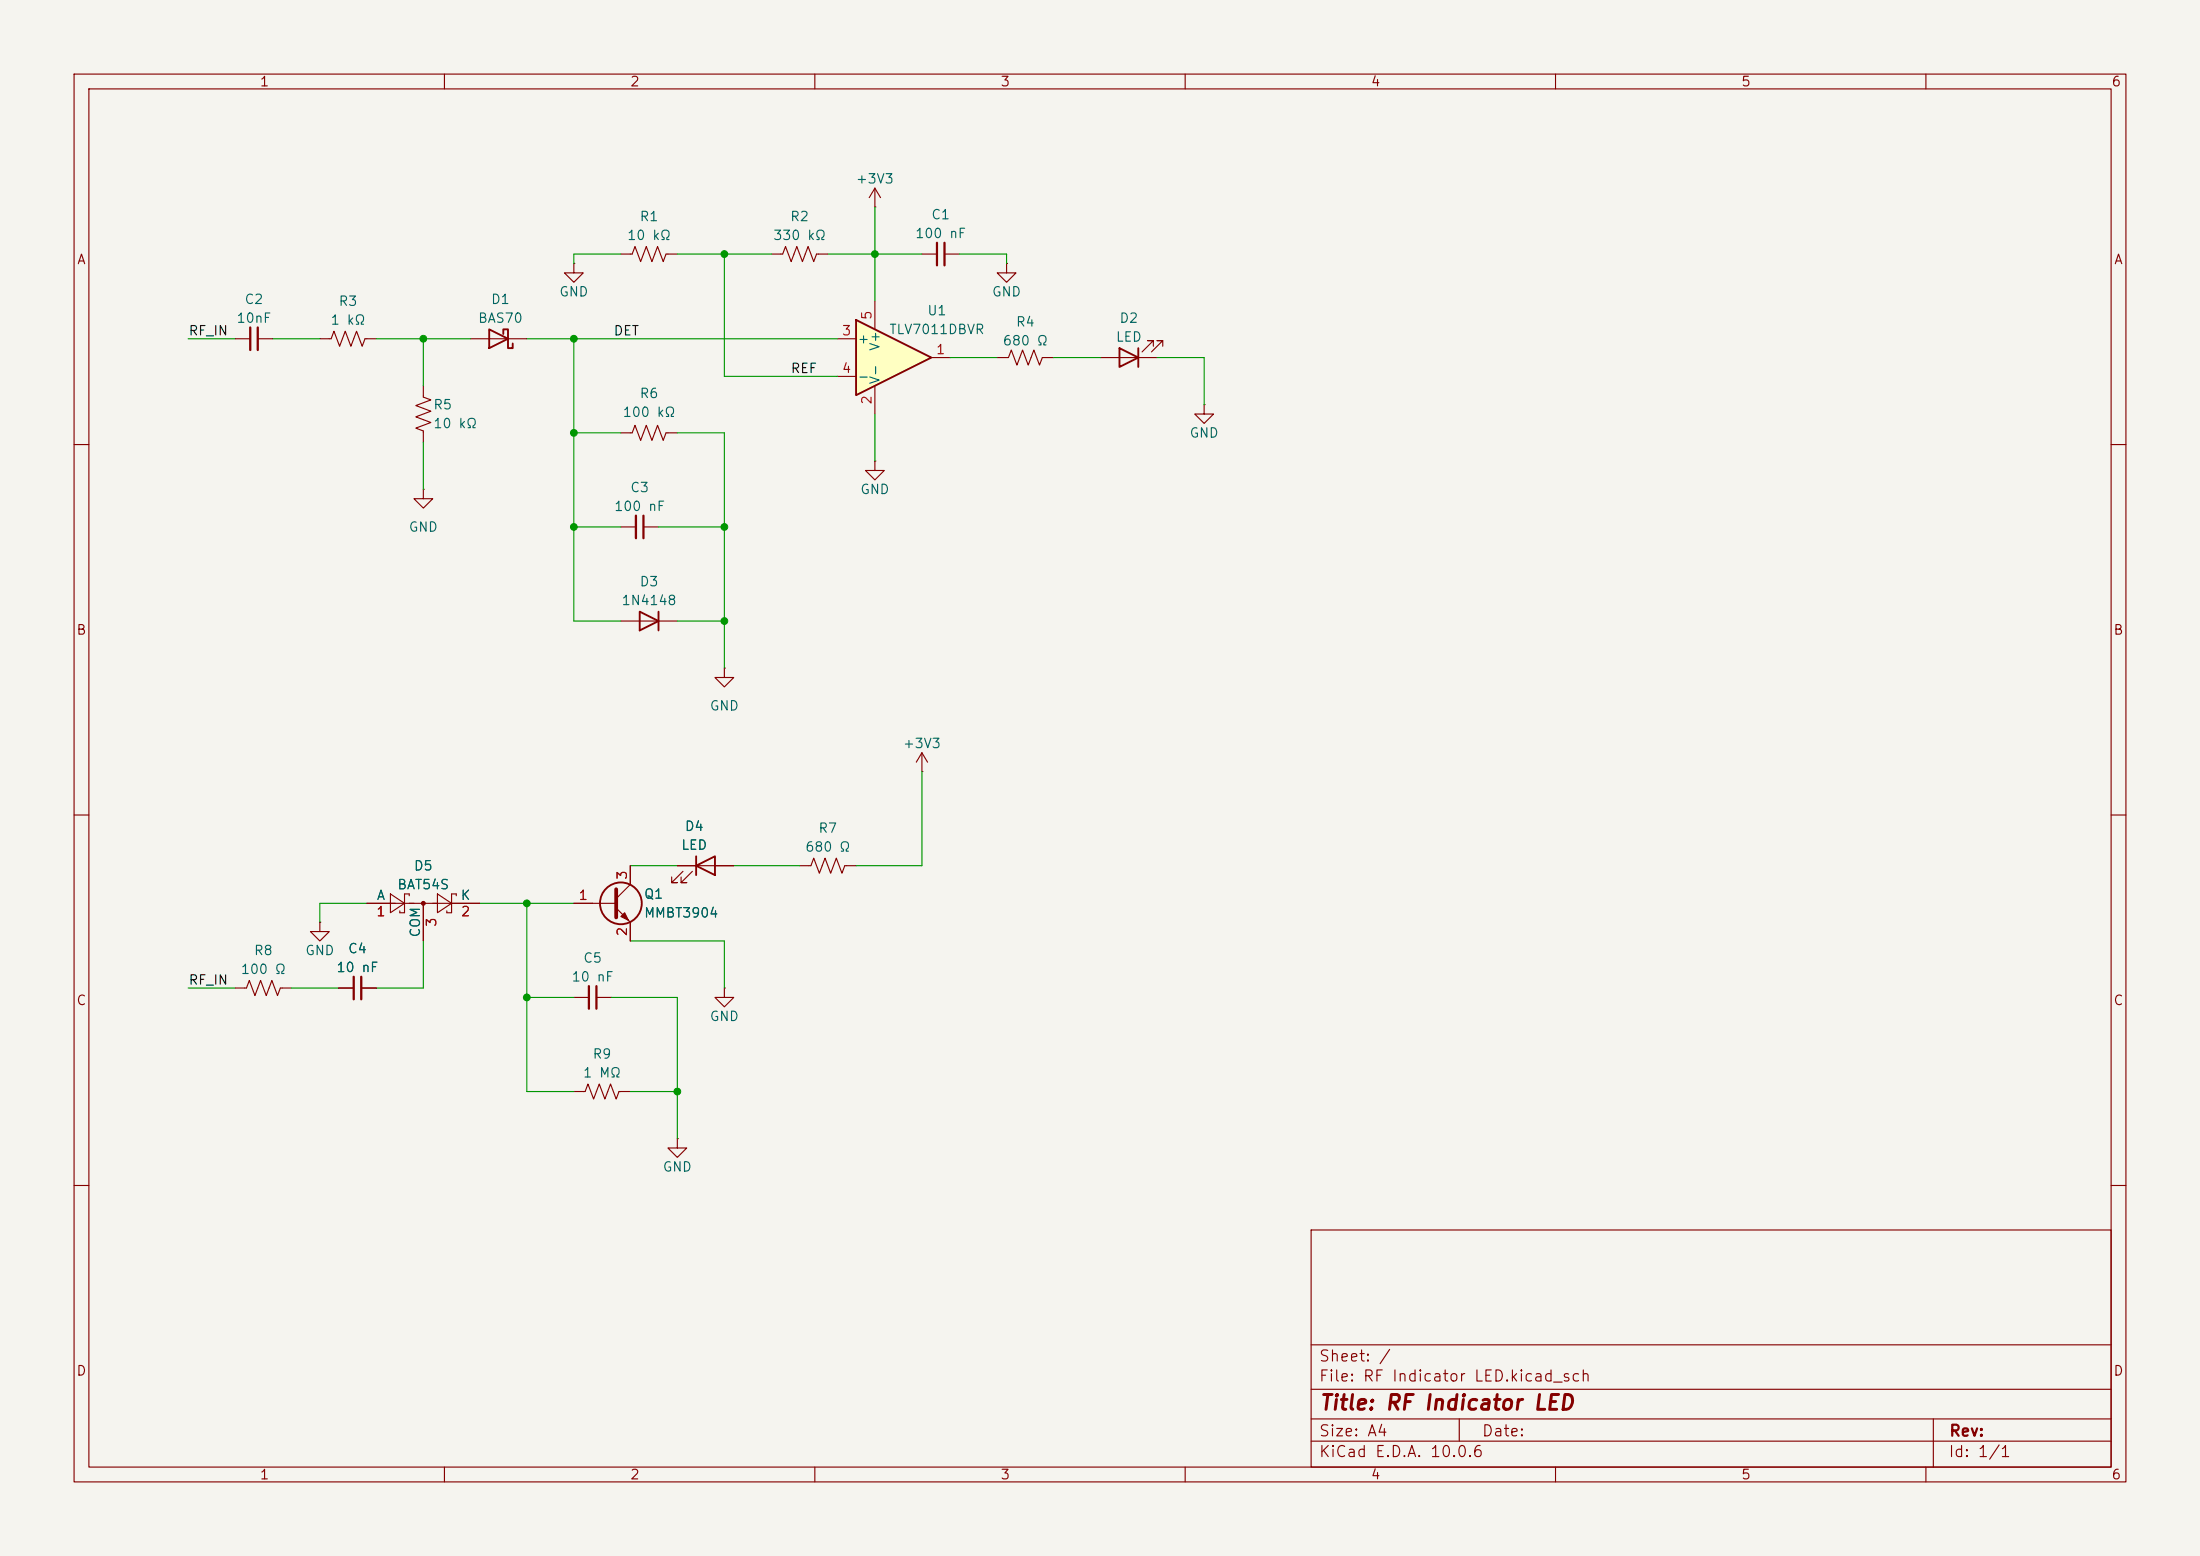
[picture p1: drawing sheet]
<svg xmlns="http://www.w3.org/2000/svg" width="297mm" height="210mm" viewBox="0 0 297 210" stroke-linecap="round" stroke-linejoin="round" font-family="sans-serif">
<path d="M0 0h297v210h-297z" fill="#f5f4ef" stroke="#f5f4ef" stroke-width=".14"/>
<g fill="none" stroke="#840000" stroke-width=".15">
<path d="M10 10h277v190h-277zM12 12h273v186h-273zM60 10v2M110 10v2M160 10v2M210 10v2M260 10v2M118.1 27.9h.1M118.1 25.4l-.8 1.3M118.1 25.4l.8 1.3M118.1 25.4v2.5M124.5 34.3h2"/>
<path d="M127.5 34.3h2M135.9 35.6v1.2h1.3l-1.3 1.3-1.3-1.3h1.3M135.9 35.6h.1M31.7 45.7h2.1M34.8 45.7h2M43.2 45.7h1.5l.4-1 .7 2 .8-2 .8 2 .7-2 .8 2 .4-1h1.5M57.1 52.1v1.5l1.1 .4-2.1 .7 2.1 .8-2.1 .8 2.1 .7-2.1 .8 1 .4v1.5M63.5 45.7h7.6M134.6 48.3h1.5l.4-1.1 .8 2.1 .7-2.1 .8 2.1 .8-2.1 .7 2.1 .4-1h1.5M148.6 48.3h7.6M155.7 46.7v-.7h-.8h.8l-1.5 1.5M157 46.7v-.7h-.8h.8l-1.6 1.5"/>
<path d="M162.6 54.6v1.3h1.2l-1.2 1.3-1.3-1.3h1.3M162.6 54.6h.1M10 60h2M57.1 66v1.3h1.3l-1.3 1.3-1.2-1.3h1.2M57.1 66h.1M285 60h2M83.8 83.8h7.6M97.8 90.2v1.2h1.3l-1.3 1.3-1.3-1.3h1.3M97.8 90.2h.1M10 110h2M85.1 116.8v2.6l-1.9 1.9M91.4 116.8h7.7"/>
<path d="M92.2 117.6l-1.5 1.5h.7h-.7v-.7M93.5 117.6l-1.6 1.5h.8h-.8v-.7M107.9 116.8h1.6l.4-1 .7 2.1 .8-2.1 .7 2.1 .8-2.1 .8 2.1 .3-1.1h1.6M124.5 104.1h.1M124.5 101.6l-.8 1.3M124.5 101.6l.7 1.3M124.5 101.6v2.5M285 110h2M43.2 124.5v1.2h1.2l-1.2 1.3-1.3-1.3h1.3M43.2 124.5h.1M45.7 133.4h2.1M48.8 133.4h2"/>
<path d="M49.5 121.9h15.3M52.7 120.7l1.9 1.2-1.9 1.3zM55.2 120.9v-.2h-.6v2.5h-.6v-.3M57.1 121.9v5.1M59.1 120.7l1.9 1.2-1.9 1.3zM61.6 120.9v-.2h-.6v2.5h-.7v-.3M77.5 121.9h5.7M77.5 134.6h2M80.5 134.6h2M83.2 122.6l1.9 1.9v2.5M97.8 133.4v1.2h1.3l-1.3 1.3-1.3-1.3h1.3M97.8 133.4h.1"/>
<path d="M77.5 147.3h1.5l.4-1 .7 2 .8-2 .8 2 .7-2 .8 2 .4-1h1.5M91.4 153.7v1.2h1.3l-1.3 1.3-1.2-1.3h1.2M91.4 153.7h.1M10 160h2M177 166h108v32h-108zM285 160h2M60 198v2M110 198v2M160 198v2M177 194.5h108M177 191.5h108M177 187.5h108"/>
<path d="M177 181.5h108M197 191.5v3M210 198v2M260 198v2M261 191.5v6.5"/>
</g>
<g fill="none" stroke="#840000" stroke-width=".25">
<path d="M66 44.5l2.6 1.2-2.6 1.3zM67.9 45.1v-.6h.7v2.5h.6v-.6M151.1 47l2.6 1.3-2.6 1.2zM153.7 47v2.5M86.4 82.6l2.5 1.2-2.5 1.3zM88.9 82.6v2.5M94 116.8l2.5-1.2v2.5zM94 115.6v2.5"/>
<circle cx="83.8" cy="121.9" r="2.82"/>
</g>
<path d="M126.5 32.8v3M127.5 32.8v3M33.8 44.2v3M34.8 44.2v3M47.8 131.8v3.1M48.8 131.8v3.1M79.5 133.1v3M80.5 133.1v3" fill="none" stroke="#840000" stroke-width=".3"/>
<g fill="#840000" stroke="#840000" stroke-width=".15">
<path d="M84.3 123.2l.5 1-1-.5z"/>
<circle cx="57.1" cy="121.9" r=".25"/>
</g>
<path d="M83.2 120v3.8" fill="none" stroke="#840000" stroke-width=".51"/>
<path d="M115.6 43.2l10.1 5.1-10.1 5z" fill="#ffffc2"/>
<path d="M115.6 43.2l10.1 5.1-10.1 5z" fill="none" stroke="#840000" stroke-width=".25"/>
<g fill="none" stroke="#840000" stroke-width=".15">
<path d="M77.5 35.6v1.2h1.2l-1.2 1.3-1.3-1.3h1.3M77.5 35.6h.1M83.8 34.3h1.5l.4-1 .8 2 .7-2 .8 2 .8-2 .7 2 .4-1h1.5M104.1 34.3h1.6l.3-1 .8 2 .8-2 .7 2 .8-2 .8 2 .3-1h1.6M83.8 58.4h1.5l.4-1 .8 2 .7-2 .8 2 .8-2 .7 2 .4-1h1.5M113 45.7h2.6M113 50.8h2.6M118.1 40.6v3.9M118.1 52.1v3.8M125.7 48.3h2.6M83.8 71.1h2.1M86.9 71.1h2"/>
<path d="M118.1 62.2v1.3h1.3l-1.3 1.3-1.3-1.3h1.3M118.1 62.2h.1M85.1 116.8v2.6M91.4 116.8h2.6M96.5 116.8h2.6M31.7 133.4h1.6l.4-1.1 .7 2.1 .8-2.1 .7 2.1 .8-2.1 .8 2.1 .3-1h1.6M45.7 133.4h2.1M48.8 133.4h2M49.5 121.9h3.8M57.1 121.9v5.1M61 121.9h3.8M77.5 121.9h2.5"/>
<path d="M85.1 124.5v2.5"/>
</g>
<path d="M85.9 69.6v3M86.9 69.6v3" fill="none" stroke="#840000" stroke-width=".3"/>
<g fill="none" stroke="#009600" stroke-width=".15">
<path d="M83.8 34.3h-6.3v1.3M91.4 34.3h12.7M97.8 34.3v16.5h15.2M111.8 34.3h12.7M118.1 27.9v12.7M129.5 34.3h6.4v1.3M25.4 45.7h6.3M36.8 45.7h6.4M50.8 45.7h12.7M57.1 45.7v6.4M57.1 59.7v6.3M71.1 45.7h41.9"/>
<path d="M77.5 45.7v38.1h6.3M77.5 58.4h6.3M91.4 58.4h6.4v31.8M118.1 55.9v6.3M128.3 48.3h6.3M142.2 48.3h6.4M156.2 48.3h6.4v6.3M77.5 71.1h6.3M88.9 71.1h8.9M91.4 83.8h6.4M85.1 116.8h6.3M99.1 116.8h8.8"/>
<path d="M124.5 104.1v12.7h-8.9M25.4 133.4h6.3M39.4 133.4h6.3M49.5 121.9h-6.3v2.6M57.1 127v6.4h-6.3M64.8 121.9h12.7M71.1 121.9v25.4h6.4M71.1 134.6h6.4M82.5 134.6h8.9v19.1M85.1 127h12.7v6.4M85.1 147.3h6.3"/>
</g>
<g fill="#009600" stroke="#009600" stroke-width=".14">
<circle cx="71.1" cy="121.9" r=".46"/>
<circle cx="91.4" cy="147.3" r=".46"/>
<circle cx="71.1" cy="134.6" r=".46"/>
<circle cx="77.5" cy="71.1" r=".46"/>
<circle cx="77.5" cy="45.7" r=".46"/>
<circle cx="77.5" cy="58.4" r=".46"/>
<circle cx="97.8" cy="83.8" r=".46"/>
<circle cx="97.8" cy="71.1" r=".46"/>
<circle cx="97.8" cy="34.3" r=".46"/>
<circle cx="118.1" cy="34.3" r=".46"/>
<circle cx="57.1" cy="45.7" r=".46"/>
</g>
<text font-size="2" fill="#840000" x="178" y="190.8">Title: RF Indicator LED</text>
<g font-size="1.5" fill="#840000">
<text x="178" y="184.1">Sheet: /</text>
<text x="178" y="186.8">File: RF Indicator LED.kicad_sch</text>
<text x="178" y="197">KiCad E.D.A. 10.0.6</text>
<text x="178" y="194.2">Size: A4</text>
<text x="200" y="194.2">Date:</text>
<text x="263" y="197">Id: 1/1</text>
<text x="263" y="194.2">Rev:</text>
</g>
<g font-size="1.3" fill="#840000">
<text x="35" y="12">1</text>
<text x="85" y="12">2</text>
<text x="135" y="12">3</text>
<text x="185" y="12">4</text>
<text x="235" y="12">5</text>
<text x="285" y="12">6</text>
<text x="10.3" y="36">A</text>
<text x="285.3" y="36">A</text>
<text x="10.2" y="86">B</text>
<text x="285.2" y="86">B</text>
<text x="10.2" y="136">C</text>
<text x="285.2" y="136">C</text>
<text x="10.2" y="186">D</text>
<text x="285.2" y="186">D</text>
<text x="35" y="200">1</text>
<text x="85" y="200">2</text>
<text x="135" y="200">3</text>
<text x="185" y="200">4</text>
<text x="235" y="200">5</text>
<text x="285" y="200">6</text>
</g>
<g font-size="1.3" fill="#006464">
<text x="115.4" y="25.1">+3V3</text>
<text x="125.6" y="29.9">C1</text>
<text x="84.6" y="32.7">10 kΩ</text>
<text x="86.3" y="30.2">R1</text>
<text x="104.3" y="32.7">330 kΩ</text>
<text x="106.6" y="30.2">R2</text>
<text x="123.5" y="32.5">100 nF</text>
<text x="32.9" y="41.3">C2</text>
<text x="45.6" y="41.6">R3</text>
<text x="66.2" y="41.3">D1</text>
<text x="75.4" y="40.3">GND</text>
<text x="133.8" y="40.3">GND</text>
<text x="31.8" y="43.9">10nF</text>
<text x="44.5" y="44.1">1 kΩ</text>
<text x="64.4" y="43.9">BAS70</text>
<text x="115.7" y="46.7">+</text>
<text x="119.1" y="47.5" transform="rotate(-90 119.1 47.5)">V+</text>
<text x="120" y="45.4">TLV7011DBVR</text>
<text x="125.1" y="42.9">U1</text>
<text x="135.3" y="46.9">680 Ω</text>
<text x="137.1" y="44.4">R4</text>
<text x="150.5" y="46.4">LED</text>
<text x="151" y="43.9">D2</text>
<text x="115.7" y="51.8">-</text>
<text x="119.1" y="52" transform="rotate(-90 119.1 52)">V-</text>
<text x="58.4" y="55.6">R5</text>
<text x="58.4" y="58.1">10 kΩ</text>
<text x="84" y="56.6">100 kΩ</text>
<text x="86.3" y="54">R6</text>
<text x="160.5" y="59.4">GND</text>
<text x="82.8" y="69.3">100 nF</text>
<text x="85" y="66.7">C3</text>
<text x="116" y="67">GND</text>
<text x="55.1" y="72.1">GND</text>
<text x="83.8" y="82">1N4148</text>
<text x="86.3" y="79.4">D3</text>
<text x="95.7" y="96.2">GND</text>
<text x="121.8" y="101.3">+3V3</text>
<text x="92.4" y="112.5">D4</text>
<text x="110.4" y="112.7">R7</text>
<text x="55.8" y="117.8">D5</text>
<text x="91.9" y="115">LED</text>
<text x="108.6" y="115.3">680 Ω</text>
<text x="50.8" y="121.8">A</text>
<text x="53.5" y="120.3">BAT54S</text>
<text x="62.1" y="121.8">K</text>
<text x="86.9" y="121.6">Q1</text>
<text x="86.9" y="124.2">MMBT3904</text>
<text x="32.4" y="131.8">100 Ω</text>
<text x="34.2" y="129.2">R8</text>
<text x="41.1" y="129.2">GND</text>
<text x="45.3" y="131.5">10 nF</text>
<text x="46.9" y="129">C4</text>
<text x="57" y="126.6" transform="rotate(-90 57 126.6)">COM</text>
<text x="78.6" y="130.2">C5</text>
<text x="77.1" y="132.8">10 nF</text>
<text x="79.9" y="143.2">R9</text>
<text x="95.7" y="138.1">GND</text>
<text x="78.6" y="145.7">1 MΩ</text>
<text x="89.4" y="158.4">GND</text>
</g>
<g font-size="1.3" fill="#0f0f0f">
<text x="25.4" y="45.6">RF_IN</text>
<text x="82.7" y="45.6">DET</text>
<text x="106.7" y="50.7">REF</text>
<text x="25.4" y="133.2">RF_IN</text>
</g>
<g font-size="1.3" fill="#a90000">
<text x="113.6" y="45.6">3</text>
<text x="118" y="43.3" transform="rotate(-90 118 43.3)">5</text>
<text x="113.6" y="50.7">4</text>
<text x="126.3" y="48.1">1</text>
<text x="118" y="54.7" transform="rotate(-90 118 54.7)">2</text>
<text x="85" y="118.8" transform="rotate(-90 85 118.8)">3</text>
<text x="50.7" y="124">1</text>
<text x="59.2" y="125.2" transform="rotate(-90 59.2 125.2)">3</text>
<text x="62.1" y="124">2</text>
<text x="78" y="121.8">1</text>
<text x="85" y="126.5" transform="rotate(-90 85 126.5)">2</text>
</g>
</svg>
